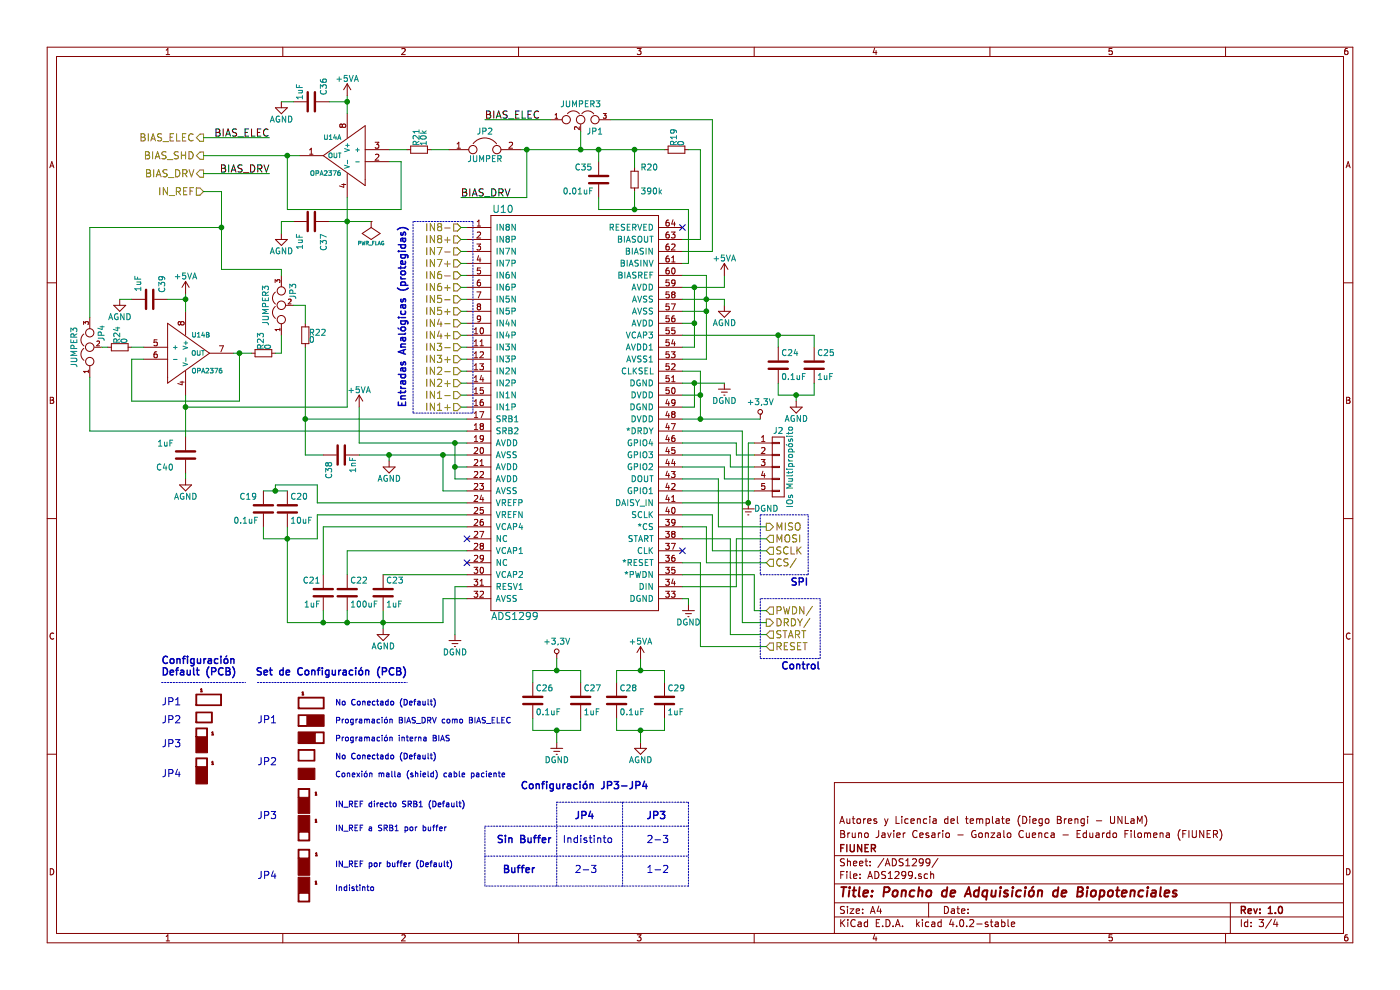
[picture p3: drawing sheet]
EESchema Schematic File Version 2
LIBS:PonchoBiopotenciales
LIBS:PonchoBiopotenciales-cache
EELAYER 25 0
EELAYER END
$Descr A4 11693 8268
encoding utf-8
Sheet 3 4
Title "Poncho de Adquisición de Biopotenciales"
Date ""
Rev "1.0"
Comp "FIUNER"
Comment1 "Bruno Javier Cesario - Gonzalo Cuenca - Eduardo Filomena (FIUNER)"
Comment2 "Autores y Licencia del template (Diego Brengi - UNLaM)"
Comment3 ""
Comment4 ""
$EndDescr
$Comp
L ADS1299 U10
U 1 1
P 4800 3400
F 0 "U10" H 4200 5050 60  0000 C CNN
F 1 "ADS1299" H 4300 1650 60  0000 C CNN
F 2 "footprints:TQFP-64_10x10mm_Pitch0.5mm" H 4800 3400 60  0001 C CNN
F 3 "ads1299.pdf" H 2800 1700 60  0001 C CNN
F 4 "IC AFE 8-CH 24BIT 64TQFP" H 2800 1700 60  0001 C CNN "Descripción"
F 5 "Texas Instruments" H 2800 1700 60  0001 C CNN "Fabricante"
F 6 "ADS1299IPAG" H 2800 1700 60  0001 C CNN "Nro de parte"
F 7 "296-35009-ND" H 2800 1700 60  0001 C CNN "Digikey"
F 8 "64-TQFP	" H 2800 1700 60  0001 C CNN "Footprint"
	1    4800 3400
	1    0    0    -1  
$EndComp
Text HLabel 3850 3400 0    60   Input ~ 0
IN1+
Text HLabel 3850 3300 0    60   Input ~ 0
IN1-
Text HLabel 3850 3200 0    60   Input ~ 0
IN2+
Text HLabel 3850 3100 0    60   Input ~ 0
IN2-
Text HLabel 3850 3000 0    60   Input ~ 0
IN3+
Text HLabel 3850 2900 0    60   Input ~ 0
IN3-
Text HLabel 3850 2800 0    60   Input ~ 0
IN4+
Text HLabel 3850 2700 0    60   Input ~ 0
IN4-
Text HLabel 3850 2600 0    60   Input ~ 0
IN5+
Text HLabel 3850 2500 0    60   Input ~ 0
IN5-
Text HLabel 3850 2400 0    60   Input ~ 0
IN6+
Text HLabel 3850 2300 0    60   Input ~ 0
IN6-
Text HLabel 3850 2200 0    60   Input ~ 0
IN7+
Text HLabel 3850 2100 0    60   Input ~ 0
IN7-
Text HLabel 3850 2000 0    60   Input ~ 0
IN8+
Text HLabel 3850 1900 0    60   Input ~ 0
IN8-
Text HLabel 1700 1450 0    60   Output ~ 0
BIAS_DRV
$Comp
L C C19
U 1 1
P 2200 4250
F 0 "C19" H 2000 4350 50  0000 L CNN
F 1 "0.1uF" H 1950 4150 50  0000 L CNN
F 2 "footprints:C_0805" H 2238 4100 50  0001 C CNN
F 3 "KEM_C1002_X7R_SMD.pdf" H 2800 1700 60  0001 C CNN
F 4 "CAP CER 0.1UF 50V X7R 0805" H 2800 1700 60  0001 C CNN "Descripción"
F 5 "Kemet" H 2800 1700 60  0001 C CNN "Fabricante"
F 6 "C0805C104J5RACTU" H 2800 1700 60  0001 C CNN "Nro de parte"
F 7 "399-1171-1-ND" H 2800 1700 60  0001 C CNN "Digikey"
F 8 "0805 (2012 Metric)	" H 2800 1700 60  0001 C CNN "Footprint"
	1    2200 4250
	1    0    0    -1  
$EndComp
$Comp
L C C20
U 1 1
P 2400 4250
F 0 "C20" H 2425 4350 50  0000 L CNN
F 1 "10uF" H 2425 4150 50  0000 L CNN
F 2 "footprints:C_0805" H 2438 4100 50  0001 C CNN
F 3 "GRM219R61E106KA12-01.pdf" H 2800 1700 60  0001 C CNN
F 4 "CAP CER 10UF 25V X5R 0805" H 2800 1700 60  0001 C CNN "Descripción"
F 5 "Murata Electronics North America" H 2800 1700 60  0001 C CNN "Fabricante"
F 6 "GRM219R61E106KA12D" H 2800 1700 60  0001 C CNN "Nro de parte"
F 7 "490-7207-1-ND" H 2800 1700 60  0001 C CNN "Digikey"
F 8 "0805 (2012 Metric)	" H 2800 1700 60  0001 C CNN "Footprint"
	1    2400 4250
	1    0    0    -1  
$EndComp
$Comp
L C C21
U 1 1
P 2700 4950
F 0 "C21" H 2725 5050 50  0000 L CNN
F 1 "1uF" H 2725 4850 50  0000 L CNN
F 2 "footprints:C_0805" H 2738 4800 50  0001 C CNN
F 3 "KEM_C1002_X7R_SMD.pdf" H 2800 1700 60  0001 C CNN
F 4 "CAP CER 1UF 16V X7R 0805" H 2800 1700 60  0001 C CNN "Descripción"
F 5 "Kemet" H 2800 1700 60  0001 C CNN "Fabricante"
F 6 "C0805C105K4RACTU" H 2800 1700 60  0001 C CNN "Nro de parte"
F 7 "399-1284-1-ND" H 2800 1700 60  0001 C CNN "Digikey"
F 8 "0805 (2012 Metric)	" H 2800 1700 60  0001 C CNN "Footprint"
	1    2700 4950
	-1   0    0    -1  
$EndComp
$Comp
L C C23
U 1 1
P 3200 4950
F 0 "C23" H 3225 5050 50  0000 L CNN
F 1 "1uF" H 3225 4850 50  0000 L CNN
F 2 "footprints:C_0805" H 3238 4800 50  0001 C CNN
F 3 "KEM_C1002_X7R_SMD.pdf" H 2800 1700 60  0001 C CNN
F 4 "CAP CER 1UF 16V X7R 0805" H 2800 1700 60  0001 C CNN "Descripción"
F 5 "Kemet" H 2800 1700 60  0001 C CNN "Fabricante"
F 6 "C0805C105K4RACTU" H 2800 1700 60  0001 C CNN "Nro de parte"
F 7 "399-1284-1-ND" H 2800 1700 60  0001 C CNN "Digikey"
F 8 "0805 (2012 Metric)	" H 2800 1700 60  0001 C CNN "Footprint"
	1    3200 4950
	1    0    0    -1  
$EndComp
$Comp
L C C22
U 1 1
P 2900 4950
F 0 "C22" H 2925 5050 50  0000 L CNN
F 1 "100uF" H 2925 4850 50  0000 L CNN
F 2 "footprints:C_1206" H 2938 4800 50  0001 C CNN
F 3 "KEM_C1006_X5R_SMD.pdf" H 2800 1700 60  0001 C CNN
F 4 "CAP CER 100UF 10V X5R 1210" H 2800 1700 60  0001 C CNN "Descripción"
F 5 "Kemet" H 2800 1700 60  0001 C CNN "Fabricante"
F 6 "C1210C107M8PACTU" H 2800 1700 60  0001 C CNN "Nro de parte"
F 7 "399-11631-1-ND" H 2800 1700 60  0001 C CNN "Digikey"
F 8 "1210 (3225 Metric)	" H 2800 1700 60  0001 C CNN "Footprint"
	1    2900 4950
	1    0    0    -1  
$EndComp
NoConn ~ 3900 4700
NoConn ~ 3900 4500
NoConn ~ 5700 1900
$Comp
L C C24
U 1 1
P 6500 3050
F 0 "C24" H 6525 3150 50  0000 L CNN
F 1 "0.1uF" H 6525 2950 50  0000 L CNN
F 2 "footprints:C_0805" H 6538 2900 50  0001 C CNN
F 3 "KEM_C1002_X7R_SMD.pdf" H 2800 1700 60  0001 C CNN
F 4 "CAP CER 0.1UF 50V X7R 0805" H 2800 1700 60  0001 C CNN "Descripción"
F 5 "Kemet" H 2800 1700 60  0001 C CNN "Fabricante"
F 6 "C0805C104J5RACTU" H 2800 1700 60  0001 C CNN "Nro de parte"
F 7 "399-1171-1-ND" H 2800 1700 60  0001 C CNN "Digikey"
F 8 "0805 (2012 Metric)	" H 2800 1700 60  0001 C CNN "Footprint"
	1    6500 3050
	1    0    0    -1  
$EndComp
$Comp
L C C25
U 1 1
P 6800 3050
F 0 "C25" H 6825 3150 50  0000 L CNN
F 1 "1uF" H 6825 2950 50  0000 L CNN
F 2 "footprints:C_0805" H 6838 2900 50  0001 C CNN
F 3 "KEM_C1002_X7R_SMD.pdf" H 2800 1700 60  0001 C CNN
F 4 "CAP CER 1UF 16V X7R 0805" H 2800 1700 60  0001 C CNN "Descripción"
F 5 "Kemet" H 2800 1700 60  0001 C CNN "Fabricante"
F 6 "C0805C105K4RACTU" H 2800 1700 60  0001 C CNN "Nro de parte"
F 7 "399-1284-1-ND" H 2800 1700 60  0001 C CNN "Digikey"
F 8 "0805 (2012 Metric)	" H 2800 1700 60  0001 C CNN "Footprint"
	1    6800 3050
	1    0    0    -1  
$EndComp
$Comp
L C C26
U 1 1
P 4450 5850
F 0 "C26" H 4475 5950 50  0000 L CNN
F 1 "0.1uF" H 4475 5750 50  0000 L CNN
F 2 "footprints:C_0805" H 4488 5700 50  0001 C CNN
F 3 "KEM_C1002_X7R_SMD.pdf" H 2800 1700 60  0001 C CNN
F 4 "CAP CER 0.1UF 50V X7R 0805" H 2800 1700 60  0001 C CNN "Descripción"
F 5 "Kemet" H 2800 1700 60  0001 C CNN "Fabricante"
F 6 "C0805C104J5RACTU" H 2800 1700 60  0001 C CNN "Nro de parte"
F 7 "399-1171-1-ND" H 2800 1700 60  0001 C CNN "Digikey"
F 8 "0805 (2012 Metric)	" H 2800 1700 60  0001 C CNN "Footprint"
	1    4450 5850
	1    0    0    -1  
$EndComp
$Comp
L C C27
U 1 1
P 4850 5850
F 0 "C27" H 4875 5950 50  0000 L CNN
F 1 "1uF" H 4875 5750 50  0000 L CNN
F 2 "footprints:C_0805" H 4888 5700 50  0001 C CNN
F 3 "KEM_C1002_X7R_SMD.pdf" H 2800 1700 60  0001 C CNN
F 4 "CAP CER 1UF 16V X7R 0805" H 2800 1700 60  0001 C CNN "Descripción"
F 5 "Kemet" H 2800 1700 60  0001 C CNN "Fabricante"
F 6 "C0805C105K4RACTU" H 2800 1700 60  0001 C CNN "Nro de parte"
F 7 "399-1284-1-ND" H 2800 1700 60  0001 C CNN "Digikey"
F 8 "0805 (2012 Metric)	" H 2800 1700 60  0001 C CNN "Footprint"
	1    4850 5850
	1    0    0    -1  
$EndComp
$Comp
L C C28
U 1 1
P 5150 5850
F 0 "C28" H 5175 5950 50  0000 L CNN
F 1 "0.1uF" H 5175 5750 50  0000 L CNN
F 2 "footprints:C_0805" H 5188 5700 50  0001 C CNN
F 3 "KEM_C1002_X7R_SMD.pdf" H 2800 1700 60  0001 C CNN
F 4 "CAP CER 0.1UF 50V X7R 0805" H 2800 1700 60  0001 C CNN "Descripción"
F 5 "Kemet" H 2800 1700 60  0001 C CNN "Fabricante"
F 6 "C0805C104J5RACTU" H 2800 1700 60  0001 C CNN "Nro de parte"
F 7 "399-1171-1-ND" H 2800 1700 60  0001 C CNN "Digikey"
F 8 "0805 (2012 Metric)	" H 2800 1700 60  0001 C CNN "Footprint"
	1    5150 5850
	1    0    0    -1  
$EndComp
$Comp
L C C29
U 1 1
P 5550 5850
F 0 "C29" H 5575 5950 50  0000 L CNN
F 1 "1uF" H 5575 5750 50  0000 L CNN
F 2 "footprints:C_0805" H 5588 5700 50  0001 C CNN
F 3 "KEM_C1002_X7R_SMD.pdf" H 2800 1700 60  0001 C CNN
F 4 "CAP CER 1UF 16V X7R 0805" H 2800 1700 60  0001 C CNN "Descripción"
F 5 "Kemet" H 2800 1700 60  0001 C CNN "Fabricante"
F 6 "C0805C105K4RACTU" H 2800 1700 60  0001 C CNN "Nro de parte"
F 7 "399-1284-1-ND" H 2800 1700 60  0001 C CNN "Digikey"
F 8 "0805 (2012 Metric)	" H 2800 1700 60  0001 C CNN "Footprint"
	1    5550 5850
	1    0    0    -1  
$EndComp
Text HLabel 6400 5200 2    60   Output ~ 0
DRDY/
Text HLabel 6400 4400 2    60   Output ~ 0
MISO
Text HLabel 6400 4500 2    60   Input ~ 0
MOSI
Text HLabel 6400 5400 2    60   Input ~ 0
RESET
Text HLabel 6400 5300 2    60   Input ~ 0
START
Text HLabel 6400 4600 2    60   Input ~ 0
SCLK
Text HLabel 6400 4700 2    60   Input ~ 0
CS/
Text Notes 6750 4900 2    60   ~ 12
SPI
Text Notes 3400 3400 1    60   ~ 12
Entradas Analógicas (protegidas)
NoConn ~ 5700 4600
Text Notes 6850 5600 2    60   ~ 12
Control
Text HLabel 1700 1600 0    60   Input ~ 0
IN_REF
$Comp
L +3,3V #PWR?
U 1 1
P 6350 3500
AR Path="/57CB1828" Ref="#PWR?"  Part="1" 
AR Path="/57BDC369/57CB1828" Ref="#PWR09"  Part="1" 
F 0 "#PWR09" H 6350 3350 50  0001 C CNN
F 1 "+3,3V" H 6350 3640 50  0000 C CNN
F 2 "" H 6350 3500 50  0000 C CNN
F 3 "" H 6350 3500 50  0000 C CNN
	1    6350 3500
	1    0    0    -1  
$EndComp
$Comp
L +3,3V #PWR?
U 1 1
P 4650 5500
AR Path="/57CB18B2" Ref="#PWR?"  Part="1" 
AR Path="/57BDC369/57CB18B2" Ref="#PWR010"  Part="1" 
F 0 "#PWR010" H 4650 5350 50  0001 C CNN
F 1 "+3,3V" H 4650 5640 50  0000 C CNN
F 2 "" H 4650 5500 50  0000 C CNN
F 3 "" H 4650 5500 50  0000 C CNN
	1    4650 5500
	1    0    0    -1  
$EndComp
$Comp
L DGND #PWR011
U 1 1
P 3800 5300
F 0 "#PWR011" H 3800 5050 50  0001 C CNN
F 1 "DGND" H 3800 5150 50  0000 C CNN
F 2 "" H 3800 5300 50  0000 C CNN
F 3 "" H 3800 5300 50  0000 C CNN
	1    3800 5300
	1    0    0    -1  
$EndComp
$Comp
L DGND #PWR012
U 1 1
P 5750 5050
F 0 "#PWR012" H 5750 4800 50  0001 C CNN
F 1 "DGND" H 5750 4900 50  0000 C CNN
F 2 "" H 5750 5050 50  0000 C CNN
F 3 "" H 5750 5050 50  0000 C CNN
	1    5750 5050
	1    0    0    -1  
$EndComp
$Comp
L DGND #PWR013
U 1 1
P 6250 4200
F 0 "#PWR013" H 6250 3950 50  0001 C CNN
F 1 "DGND" H 6400 4150 50  0000 C CNN
F 2 "" H 6250 4200 50  0000 C CNN
F 3 "" H 6250 4200 50  0000 C CNN
	1    6250 4200
	1    0    0    -1  
$EndComp
$Comp
L DGND #PWR014
U 1 1
P 6050 3200
F 0 "#PWR014" H 6050 2950 50  0001 C CNN
F 1 "DGND" H 6050 3050 50  0000 C CNN
F 2 "" H 6050 3200 50  0000 C CNN
F 3 "" H 6050 3200 50  0000 C CNN
	1    6050 3200
	1    0    0    -1  
$EndComp
$Comp
L DGND #PWR015
U 1 1
P 4650 6200
F 0 "#PWR015" H 4650 5950 50  0001 C CNN
F 1 "DGND" H 4650 6050 50  0000 C CNN
F 2 "" H 4650 6200 50  0000 C CNN
F 3 "" H 4650 6200 50  0000 C CNN
	1    4650 6200
	1    0    0    -1  
$EndComp
$Comp
L AGND #PWR016
U 1 1
P 6050 2550
F 0 "#PWR016" H 6050 2300 50  0001 C CNN
F 1 "AGND" H 6050 2400 50  0000 C CNN
F 2 "" H 6050 2550 50  0000 C CNN
F 3 "" H 6050 2550 50  0000 C CNN
	1    6050 2550
	1    0    0    -1  
$EndComp
$Comp
L AGND #PWR017
U 1 1
P 5350 6200
F 0 "#PWR017" H 5350 5950 50  0001 C CNN
F 1 "AGND" H 5350 6050 50  0000 C CNN
F 2 "" H 5350 6200 50  0000 C CNN
F 3 "" H 5350 6200 50  0000 C CNN
	1    5350 6200
	1    0    0    -1  
$EndComp
$Comp
L AGND #PWR018
U 1 1
P 3250 3850
F 0 "#PWR018" H 3250 3600 50  0001 C CNN
F 1 "AGND" H 3250 3700 50  0000 C CNN
F 2 "" H 3250 3850 50  0000 C CNN
F 3 "" H 3250 3850 50  0000 C CNN
	1    3250 3850
	1    0    0    -1  
$EndComp
$Comp
L AGND #PWR019
U 1 1
P 3200 5250
F 0 "#PWR019" H 3200 5000 50  0001 C CNN
F 1 "AGND" H 3200 5100 50  0000 C CNN
F 2 "" H 3200 5250 50  0000 C CNN
F 3 "" H 3200 5250 50  0000 C CNN
	1    3200 5250
	1    0    0    -1  
$EndComp
$Comp
L AGND #PWR020
U 1 1
P 6650 3350
F 0 "#PWR020" H 6650 3100 50  0001 C CNN
F 1 "AGND" H 6650 3200 50  0000 C CNN
F 2 "" H 6650 3350 50  0000 C CNN
F 3 "" H 6650 3350 50  0000 C CNN
	1    6650 3350
	1    0    0    -1  
$EndComp
Text HLabel 6400 5100 2    60   Input ~ 0
PWDN/
$Comp
L R_Small R19
U 1 1
P 5650 1250
F 0 "R19" H 5680 1270 50  0000 L CNN
F 1 "0" H 5680 1210 50  0000 L CNN
F 2 "footprints:R_0805" H 5650 1250 50  0001 C CNN
F 3 "PYu-RC_Group_51_RoHS_L_8.pdf" H 2800 1700 60  0001 C CNN
F 4 "RES SMD 0 OHM JUMPER 1/8W 0805" H 2800 1700 60  0001 C CNN "Descripción"
F 5 "Yageo" H 2800 1700 60  0001 C CNN "Fabricante"
F 6 "RC0805JR-070RL" H 2800 1700 60  0001 C CNN "Nro de parte"
F 7 "311-0.0ARCT-ND" H 2800 1700 60  0001 C CNN "Digikey"
F 8 "0805 (2012 Metric)	" H 2800 1700 60  0001 C CNN "Footprint"
	1    5650 1250
	0    -1   -1   0   
$EndComp
$Comp
L R_Small R20
U 1 1
P 5300 1500
F 0 "R20" H 5350 1600 50  0000 L CNN
F 1 "390k" H 5350 1400 50  0000 L CNN
F 2 "footprints:R_0805" H 5300 1500 50  0001 C CNN
F 3 "PYu-RC_Group_51_RoHS_L_8.pdf" H 2800 1700 60  0001 C CNN
F 4 "RES SMD 390K OHM 5% 1/8W 0805" H 2800 1700 60  0001 C CNN "Descripción"
F 5 "Yageo" H 2800 1700 60  0001 C CNN "Fabricante"
F 6 "RC0805JR-07390KL" H 2800 1700 60  0001 C CNN "Nro de parte"
F 7 "311-390KARCT-ND" H 2800 1700 60  0001 C CNN "Digikey"
F 8 "0805 (2012 Metric)	" H 2800 1700 60  0001 C CNN "Footprint"
	1    5300 1500
	1    0    0    -1  
$EndComp
$Comp
L C C35
U 1 1
P 5000 1500
F 0 "C35" H 4800 1600 50  0000 L CNN
F 1 "0.01uF" H 4700 1400 50  0000 L CNN
F 2 "footprints:C_0805" H 5038 1350 50  0001 C CNN
F 3 "KEM_C1002_X7R_SMD.pdf" H 2800 1700 60  0001 C CNN
F 4 "CAP CER 10000PF 50V X7R 0805" H 2800 1700 60  0001 C CNN "Descripción"
F 5 "Kemet" H 2800 1700 60  0001 C CNN "Fabricante"
F 6 "C0805C103K5RACTU" H 2800 1700 60  0001 C CNN "Nro de parte"
F 7 "399-1158-1-ND" H 2800 1700 60  0001 C CNN "Digikey"
F 8 "0805 (2012 Metric)	" H 2800 1700 60  0001 C CNN "Footprint"
	1    5000 1500
	1    0    0    -1  
$EndComp
$Comp
L JUMPER JP2
U 1 1
P 4050 1250
F 0 "JP2" H 4050 1400 50  0000 C CNN
F 1 "JUMPER" H 4050 1170 50  0000 C CNN
F 2 "footprints:Pin_Header_Straight_1x02" H 4050 1250 50  0001 C CNN
F 3 "961_Series.pdf" H 2800 1700 60  0001 C CNN
F 4 "CONN HEADER VERT SGL 20POS GOLD" H 2800 1700 60  0001 C CNN "Descripción"
F 5 "3M" H 2800 1700 60  0001 C CNN "Fabricante"
F 6 "961120-6404-AR" H 2800 1700 60  0001 C CNN "Nro de parte"
F 7 "3M9457-20-ND" H 2800 1700 60  0001 C CNN "Digikey"
F 8 "~" H 2800 1700 60  0001 C CNN "Footprint"
	1    4050 1250
	1    0    0    -1  
$EndComp
$Comp
L JUMPER3 JP1
U 1 1
P 4850 1000
F 0 "JP1" H 4900 900 50  0000 L CNN
F 1 "JUMPER3" H 4850 1100 50  0000 C BNN
F 2 "footprints:Pin_Header_Straight_1x03" H 4850 1000 50  0001 C CNN
F 3 "961_Series.pdf" H 2800 1700 60  0001 C CNN
F 4 "CONN HEADER VERT SGL 20POS GOLD" H 2800 1700 60  0001 C CNN "Descripción"
F 5 "3M" H 2800 1700 60  0001 C CNN "Fabricante"
F 6 "961120-6404-AR" H 2800 1700 60  0001 C CNN "Nro de parte"
F 7 "3M9457-20-ND" H 2800 1700 60  0001 C CNN "Digikey"
F 8 "~" H 2800 1700 60  0001 C CNN "Footprint"
	1    4850 1000
	1    0    0    -1  
$EndComp
$Comp
L OPA2376 U14
U 1 1
P 2900 1300
F 0 "U14" H 2950 1450 39  0000 L CNN
F 1 "OPA2376" H 2950 1150 39  0000 L CNN
F 2 "footprints:SOIC-8-N" H 2900 1300 60  0001 C CNN
F 3 "opa2376.pdf" H 2800 1700 60  0001 C CNN
F 4 "IC OPAMP GP 5.5MHZ RRO 8SOIC" H 2800 1700 60  0001 C CNN "Descripción"
F 5 "Texas Instruments" H 2800 1700 60  0001 C CNN "Fabricante"
F 6 "OPA2376AIDR" H 2800 1700 60  0001 C CNN "Nro de parte"
F 7 "296-22564-1-ND" H 2800 1700 60  0001 C CNN "Digikey"
F 8 "8-SOIC (0.154\", 3.90mm Width)" H 2800 1700 60  0001 C CNN "Footprint"
	1    2900 1300
	-1   0    0    -1  
$EndComp
$Comp
L R_Small R21
U 1 1
P 3500 1250
F 0 "R21" H 3530 1270 50  0000 L CNN
F 1 "10k" H 3530 1210 50  0000 L CNN
F 2 "footprints:R_0805" H 3500 1250 50  0001 C CNN
F 3 "PYu-RC_Group_51_RoHS_L_8.pdf" H 2800 1700 60  0001 C CNN
F 4 "RES SMD 10K OHM 5% 1/8W 0805" H 2800 1700 60  0001 C CNN "Descripción"
F 5 "Yageo" H 2800 1700 60  0001 C CNN "Fabricante"
F 6 "RC0805JR-0710KL" H 2800 1700 60  0001 C CNN "Nro de parte"
F 7 "311-10KARCT-ND" H 2800 1700 60  0001 C CNN "Digikey"
F 8 "0805 (2012 Metric)	" H 2800 1700 60  0001 C CNN "Footprint"
	1    3500 1250
	0    -1   -1   0   
$EndComp
$Comp
L OPA2376 U14
U 2 1
P 1550 2950
F 0 "U14" H 1600 3100 39  0000 L CNN
F 1 "OPA2376" H 1600 2800 39  0000 L CNN
F 2 "footprints:SOIC-8-N" H 1550 2950 60  0001 C CNN
F 3 "opa2376.pdf" H 2800 1700 60  0001 C CNN
F 4 "IC OPAMP GP 5.5MHZ RRO 8SOIC" H 2800 1700 60  0001 C CNN "Descripción"
F 5 "Texas Instruments" H 2800 1700 60  0001 C CNN "Fabricante"
F 6 "OPA2376AIDR" H 2800 1700 60  0001 C CNN "Nro de parte"
F 7 "296-22564-1-ND" H 2800 1700 60  0001 C CNN "Digikey"
F 8 "8-SOIC (0.154\", 3.90mm Width)" H 2800 1700 60  0001 C CNN "Footprint"
	2    1550 2950
	1    0    0    -1  
$EndComp
$Comp
L C C36
U 1 1
P 2600 850
F 0 "C36" H 2400 950 50  0000 L CNN
F 1 "1uF" H 2450 750 50  0000 L CNN
F 2 "footprints:C_0805" H 2638 700 50  0001 C CNN
F 3 "KEM_C1002_X7R_SMD.pdf" H 2800 1700 60  0001 C CNN
F 4 "CAP CER 1UF 16V X7R 0805" H 2800 1700 60  0001 C CNN "Descripción"
F 5 "Kemet" H 2800 1700 60  0001 C CNN "Fabricante"
F 6 "C0805C105K4RACTU" H 2800 1700 60  0001 C CNN "Nro de parte"
F 7 "399-1284-1-ND" H 2800 1700 60  0001 C CNN "Digikey"
F 8 "0805 (2012 Metric)	" H 2800 1700 60  0001 C CNN "Footprint"
	1    2600 850 
	0    1    1    0   
$EndComp
$Comp
L C C37
U 1 1
P 2600 1850
F 0 "C37" H 2700 1950 50  0000 L CNN
F 1 "1uF" H 2700 1750 50  0000 L CNN
F 2 "footprints:C_0805" H 2638 1700 50  0001 C CNN
F 3 "KEM_C1002_X7R_SMD.pdf" H 2800 1700 60  0001 C CNN
F 4 "CAP CER 1UF 16V X7R 0805" H 2800 1700 60  0001 C CNN "Descripción"
F 5 "Kemet" H 2800 1700 60  0001 C CNN "Fabricante"
F 6 "C0805C105K4RACTU" H 2800 1700 60  0001 C CNN "Nro de parte"
F 7 "399-1284-1-ND" H 2800 1700 60  0001 C CNN "Digikey"
F 8 "0805 (2012 Metric)	" H 2800 1700 60  0001 C CNN "Footprint"
	1    2600 1850
	0    1    1    0   
$EndComp
$Comp
L AGND #PWR021
U 1 1
P 2350 1950
F 0 "#PWR021" H 2350 1700 50  0001 C CNN
F 1 "AGND" H 2350 1800 50  0000 C CNN
F 2 "" H 2350 1950 50  0000 C CNN
F 3 "" H 2350 1950 50  0000 C CNN
	1    2350 1950
	1    0    0    -1  
$EndComp
Text HLabel 1700 1300 0    60   Output ~ 0
BIAS_SHD
$Comp
L JUMPER3 JP3
U 1 1
P 2350 2550
F 0 "JP3" H 2400 2450 50  0000 L CNN
F 1 "JUMPER3" H 2350 2650 50  0000 C BNN
F 2 "footprints:Pin_Header_Straight_1x03" H 2350 2550 50  0001 C CNN
F 3 "961_Series.pdf" H 2800 1700 60  0001 C CNN
F 4 "CONN HEADER VERT SGL 20POS GOLD" H 2800 1700 60  0001 C CNN "Descripción"
F 5 "3M" H 2800 1700 60  0001 C CNN "Fabricante"
F 6 "961120-6404-AR" H 2800 1700 60  0001 C CNN "Nro de parte"
F 7 "3M9457-20-ND" H 2800 1700 60  0001 C CNN "Digikey"
F 8 "~" H 2800 1700 60  0001 C CNN "Footprint"
	1    2350 2550
	0    -1   -1   0   
$EndComp
$Comp
L R_Small R23
U 1 1
P 2200 2950
F 0 "R23" H 2230 2970 50  0000 L CNN
F 1 "0" H 2230 2910 50  0000 L CNN
F 2 "footprints:R_0805" H 2200 2950 50  0001 C CNN
F 3 "PYu-RC_Group_51_RoHS_L_8.pdf" H 2800 1700 60  0001 C CNN
F 4 "RES SMD 0 OHM JUMPER 1/8W 0805" H 2800 1700 60  0001 C CNN "Descripción"
F 5 "Yageo" H 2800 1700 60  0001 C CNN "Fabricante"
F 6 "RC0805JR-070RL" H 2800 1700 60  0001 C CNN "Nro de parte"
F 7 "311-0.0ARCT-ND" H 2800 1700 60  0001 C CNN "Digikey"
F 8 "0805 (2012 Metric)	" H 2800 1700 60  0001 C CNN "Footprint"
	1    2200 2950
	0    -1   -1   0   
$EndComp
$Comp
L R_Small R22
U 1 1
P 2550 2800
F 0 "R22" H 2580 2820 50  0000 L CNN
F 1 "0" H 2580 2760 50  0000 L CNN
F 2 "footprints:R_0805" H 2550 2800 50  0001 C CNN
F 3 "PYu-RC_Group_51_RoHS_L_8.pdf" H 2800 1700 60  0001 C CNN
F 4 "RES SMD 0 OHM JUMPER 1/8W 0805" H 2800 1700 60  0001 C CNN "Descripción"
F 5 "Yageo" H 2800 1700 60  0001 C CNN "Fabricante"
F 6 "RC0805JR-070RL" H 2800 1700 60  0001 C CNN "Nro de parte"
F 7 "311-0.0ARCT-ND" H 2800 1700 60  0001 C CNN "Digikey"
F 8 "0805 (2012 Metric)	" H 2800 1700 60  0001 C CNN "Footprint"
	1    2550 2800
	1    0    0    -1  
$EndComp
$Comp
L C C38
U 1 1
P 2850 3800
F 0 "C38" H 2650 3900 50  0000 L CNN
F 1 "1nF" H 2700 3700 50  0000 L CNN
F 2 "footprints:C_0805" H 2888 3650 50  0001 C CNN
F 3 "KEM_C1002_X7R_SMD.pdf" H 2800 1700 60  0001 C CNN
F 4 "CAP CER 1000PF 50V X7R 0805" H 2800 1700 60  0001 C CNN "Descripción"
F 5 "Kemet" H 2800 1700 60  0001 C CNN "Fabricante"
F 6 "C0805C102K5RACTU" H 2800 1700 60  0001 C CNN "Nro de parte"
F 7 "399-1147-1-ND" H 2800 1700 60  0001 C CNN "Digikey"
F 8 "0805 (2012 Metric)	" H 2800 1700 60  0001 C CNN "Footprint"
	1    2850 3800
	0    -1   -1   0   
$EndComp
$Comp
L AGND #PWR022
U 1 1
P 2350 850
F 0 "#PWR022" H 2350 600 50  0001 C CNN
F 1 "AGND" H 2350 700 50  0000 C CNN
F 2 "" H 2350 850 50  0000 C CNN
F 3 "" H 2350 850 50  0000 C CNN
	1    2350 850 
	1    0    0    -1  
$EndComp
$Comp
L R_Small R24
U 1 1
P 1000 2900
F 0 "R24" H 1030 2920 50  0000 L CNN
F 1 "0" H 1030 2860 50  0000 L CNN
F 2 "footprints:R_0805" H 1000 2900 50  0001 C CNN
F 3 "PYu-RC_Group_51_RoHS_L_8.pdf" H 2800 1700 60  0001 C CNN
F 4 "RES SMD 0 OHM JUMPER 1/8W 0805" H 2800 1700 60  0001 C CNN "Descripción"
F 5 "Yageo" H 2800 1700 60  0001 C CNN "Fabricante"
F 6 "RC0805JR-070RL" H 2800 1700 60  0001 C CNN "Nro de parte"
F 7 "311-0.0ARCT-ND" H 2800 1700 60  0001 C CNN "Digikey"
F 8 "0805 (2012 Metric)	" H 2800 1700 60  0001 C CNN "Footprint"
	1    1000 2900
	0    -1   -1   0   
$EndComp
$Comp
L JUMPER3 JP4
U 1 1
P 750 2900
F 0 "JP4" H 800 2800 50  0000 L CNN
F 1 "JUMPER3" H 750 3000 50  0000 C BNN
F 2 "footprints:Pin_Header_Straight_1x03" H 750 2900 50  0001 C CNN
F 3 "961_Series.pdf" H 2800 1700 60  0001 C CNN
F 4 "CONN HEADER VERT SGL 20POS GOLD" H 2800 1700 60  0001 C CNN "Descripción"
F 5 "3M" H 2800 1700 60  0001 C CNN "Fabricante"
F 6 "961120-6404-AR" H 2800 1700 60  0001 C CNN "Nro de parte"
F 7 "3M9457-20-ND" H 2800 1700 60  0001 C CNN "Digikey"
F 8 "~" H 2800 1700 60  0001 C CNN "Footprint"
	1    750  2900
	0    -1   -1   0   
$EndComp
Text HLabel 1700 1150 0    60   Output ~ 0
BIAS_ELEC
$Comp
L C C39
U 1 1
P 1250 2500
F 0 "C39" H 1050 2600 50  0000 L CNN
F 1 "1uF" H 1050 2400 50  0000 L CNN
F 2 "footprints:C_0805" H 1288 2350 50  0001 C CNN
F 3 "KEM_C1002_X7R_SMD.pdf" H 2800 1700 60  0001 C CNN
F 4 "CAP CER 1UF 16V X7R 0805" H 2800 1700 60  0001 C CNN "Descripción"
F 5 "Kemet" H 2800 1700 60  0001 C CNN "Fabricante"
F 6 "C0805C105K4RACTU" H 2800 1700 60  0001 C CNN "Nro de parte"
F 7 "399-1284-1-ND" H 2800 1700 60  0001 C CNN "Digikey"
F 8 "0805 (2012 Metric)	" H 2800 1700 60  0001 C CNN "Footprint"
	1    1250 2500
	0    1    1    0   
$EndComp
$Comp
L AGND #PWR023
U 1 1
P 1000 2500
F 0 "#PWR023" H 1000 2250 50  0001 C CNN
F 1 "AGND" H 1000 2350 50  0000 C CNN
F 2 "" H 1000 2500 50  0000 C CNN
F 3 "" H 1000 2500 50  0000 C CNN
	1    1000 2500
	1    0    0    -1  
$EndComp
$Comp
L C C40
U 1 1
P 1550 3800
F 0 "C40" H 1650 3900 50  0000 L CNN
F 1 "1uF" H 1650 3700 50  0000 L CNN
F 2 "footprints:C_0805" H 1588 3650 50  0001 C CNN
F 3 "KEM_C1002_X7R_SMD.pdf" H 2800 1700 60  0001 C CNN
F 4 "CAP CER 1UF 16V X7R 0805" H 2800 1700 60  0001 C CNN "Descripción"
F 5 "Kemet" H 2800 1700 60  0001 C CNN "Fabricante"
F 6 "C0805C105K4RACTU" H 2800 1700 60  0001 C CNN "Nro de parte"
F 7 "399-1284-1-ND" H 2800 1700 60  0001 C CNN "Digikey"
F 8 "0805 (2012 Metric)	" H 2800 1700 60  0001 C CNN "Footprint"
	1    1550 3800
	-1   0    0    1   
$EndComp
$Comp
L AGND #PWR024
U 1 1
P 1550 4000
F 0 "#PWR024" H 1550 3750 50  0001 C CNN
F 1 "AGND" H 1550 3850 50  0000 C CNN
F 2 "" H 1550 4000 50  0000 C CNN
F 3 "" H 1550 4000 50  0000 C CNN
	1    1550 4000
	1    0    0    -1  
$EndComp
Text Label 2250 1150 2    60   ~ 0
BIAS_ELEC
Text Label 4050 1000 0    60   ~ 0
BIAS_ELEC
Text Label 3850 1650 0    60   ~ 0
BIAS_DRV
Text Label 2250 1450 2    60   ~ 0
BIAS_DRV
Text Notes 2800 6050 0    47   ~ 0
Programación BIAS_DRV como BIAS_ELEC
$Comp
L CONN_01X05 J2
U 1 1
P 6500 3900
F 0 "J2" H 6500 4200 50  0000 C CNN
F 1 "IOs Multipropósito" V 6600 3900 50  0000 C CNN
F 2 "footprints:Pin_Header_Straight_1x05" H 6500 3900 50  0001 C CNN
F 3 "961_Series.pdf" H 2800 1700 60  0001 C CNN
F 4 "CONN HEADER VERT SGL 20POS GOLD" H 2800 1700 60  0001 C CNN "Descripción"
F 5 "3M" H 2800 1700 60  0001 C CNN "Fabricante"
F 6 "961120-6404-AR" H 2800 1700 60  0001 C CNN "Nro de parte"
F 7 "3M9457-20-ND" H 2800 1700 60  0001 C CNN "Digikey"
F 8 "~" H 2800 1700 60  0001 C CNN "Footprint"
	1    6500 3900
	1    0    0    -1  
$EndComp
Text Notes 1350 5650 0    60   ~ 12
Configuración\nDefault (PCB)
Text Notes 1350 5900 0    60   ~ 0
JP1
Text Notes 1350 6050 0    60   ~ 0
JP2
Text Notes 1350 6250 0    60   ~ 0
JP3
Text Notes 1350 6500 0    60   ~ 0
JP4
Text Notes 2150 6050 0    60   ~ 0
JP1
Text Notes 2150 6400 0    60   ~ 0
JP2
Text Notes 2150 6850 0    60   ~ 0
JP3
Text Notes 2150 7350 0    60   ~ 0
JP4
Text Notes 3400 5650 2    60   ~ 12
Set de Configuración (PCB)
Text Notes 2800 5900 0    47   ~ 9
No Conectado (Default)
Text Notes 2800 6200 0    47   ~ 0
Programación interna BIAS
Text Notes 2800 6350 0    47   ~ 9
No Conectado (Default)
Text Notes 2800 6500 0    47   ~ 0
Conexión malla (shield) cable paciente
Text Notes 2800 6750 0    47   ~ 9
IN_REF directo SRB1 (Default)
Text Notes 2800 6950 0    47   ~ 0
IN_REF a SRB1 por buffer
Text Notes 2800 7250 0    47   ~ 9
IN_REF por buffer (Default)
Text Notes 2800 7450 0    47   ~ 0
Indistinto
Wire Wire Line
	3000 3400 3000 3700
Wire Wire Line
	3000 3700 3900 3700
Wire Wire Line
	3900 3900 3800 3900
Wire Wire Line
	3800 3700 3800 4000
Connection ~ 3800 3700
Wire Wire Line
	3800 4000 3900 4000
Connection ~ 3800 3900
Wire Wire Line
	3000 3800 3900 3800
Wire Wire Line
	3700 5000 3900 5000
Wire Wire Line
	2700 5100 2700 5200
Connection ~ 2900 5200
Wire Wire Line
	3900 4400 2700 4400
Wire Wire Line
	2700 4400 2700 4800
Wire Wire Line
	2900 4800 2900 4600
Wire Wire Line
	2900 4600 3900 4600
Connection ~ 2700 5200
Wire Wire Line
	3700 3800 3700 4100
Wire Wire Line
	6800 2800 6800 2900
Wire Wire Line
	6500 2900 6500 2800
Connection ~ 6500 2800
Wire Wire Line
	6500 3200 6500 3300
Wire Wire Line
	6500 3300 6800 3300
Wire Wire Line
	6800 3300 6800 3200
Connection ~ 6650 3300
Wire Wire Line
	3700 5200 3700 5000
Wire Wire Line
	3900 4900 3800 4900
Wire Wire Line
	3800 4900 3800 5300
Wire Wire Line
	5700 2700 5800 2700
Wire Wire Line
	5800 2400 5800 2900
Connection ~ 5800 2400
Wire Wire Line
	5800 2900 5700 2900
Connection ~ 5800 2700
Wire Wire Line
	5900 2600 5700 2600
Wire Wire Line
	5900 2300 5900 3000
Connection ~ 5900 2500
Wire Wire Line
	5900 3000 5700 3000
Connection ~ 5900 2600
Wire Wire Line
	5700 3400 5800 3400
Wire Wire Line
	5800 3400 5800 3200
Connection ~ 5800 3200
Wire Wire Line
	5700 3200 6050 3200
Wire Wire Line
	4650 6200 4650 6100
Wire Wire Line
	4450 6100 4850 6100
Wire Wire Line
	4450 6100 4450 6000
Wire Wire Line
	4450 5700 4450 5600
Wire Wire Line
	4450 5600 4850 5600
Wire Wire Line
	4650 5600 4650 5500
Wire Wire Line
	4850 5600 4850 5700
Connection ~ 4650 5600
Wire Wire Line
	4850 6100 4850 6000
Connection ~ 4650 6100
Wire Wire Line
	5350 6200 5350 6100
Wire Wire Line
	5150 6100 5550 6100
Wire Wire Line
	5150 6100 5150 6000
Wire Wire Line
	5550 6100 5550 6000
Connection ~ 5350 6100
Wire Wire Line
	5550 5600 5550 5700
Wire Wire Line
	5150 5600 5550 5600
Wire Wire Line
	5350 5600 5350 5500
Wire Wire Line
	5150 5600 5150 5700
Connection ~ 5350 5600
Wire Wire Line
	5700 3600 6200 3600
Wire Wire Line
	5700 4500 6100 4500
Wire Wire Line
	6100 4500 6100 5300
Wire Wire Line
	6200 3600 6200 5200
Wire Wire Line
	2650 4200 3900 4200
Wire Wire Line
	3900 4300 2650 4300
Wire Wire Line
	3200 5100 3200 5250
Connection ~ 3200 5200
Wire Wire Line
	3200 4800 3900 4800
Wire Wire Line
	5700 3500 6350 3500
Wire Wire Line
	5700 3300 5850 3300
Wire Wire Line
	5850 3100 5850 3500
Connection ~ 5850 3500
Connection ~ 5850 3300
Wire Wire Line
	5700 3100 5850 3100
Wire Wire Line
	6300 5100 6300 4800
Wire Wire Line
	6300 4800 5700 4800
Wire Wire Line
	5850 1250 5750 1250
Wire Wire Line
	5300 1250 5300 1400
Wire Wire Line
	5000 1250 5000 1350
Connection ~ 5300 1250
Wire Wire Line
	5000 1650 5000 1750
Wire Wire Line
	5000 1750 5750 1750
Wire Wire Line
	5300 1750 5300 1600
Wire Wire Line
	5750 1750 5750 2200
Wire Wire Line
	5750 2200 5700 2200
Connection ~ 5300 1750
Wire Wire Line
	5950 2100 5700 2100
Connection ~ 5000 1250
Wire Wire Line
	4850 1250 4850 1100
Wire Wire Line
	5100 1000 5950 1000
Wire Wire Line
	5850 1250 5850 2000
Wire Wire Line
	5950 1000 5950 2100
Connection ~ 4850 1250
Wire Wire Line
	3750 1250 3600 1250
Wire Wire Line
	3400 1250 3250 1250
Wire Wire Line
	3250 1350 3350 1350
Wire Wire Line
	3350 1350 3350 1750
Wire Wire Line
	3350 1750 2400 1750
Wire Wire Line
	2400 1750 2400 1300
Wire Wire Line
	2900 800  2900 950 
Wire Wire Line
	2900 850  2750 850 
Wire Wire Line
	2750 1850 3100 1850
Connection ~ 4400 1250
Connection ~ 2900 850 
Connection ~ 2900 1850
Wire Wire Line
	2350 1950 2350 1850
Wire Wire Line
	2350 1850 2450 1850
Wire Wire Line
	2350 850  2450 850 
Connection ~ 2400 1300
Wire Notes Line
	3450 3450 3950 3450
Wire Notes Line
	3950 3450 3950 1850
Wire Notes Line
	3950 1850 3450 1850
Wire Notes Line
	3450 1850 3450 3450
Wire Wire Line
	1100 2900 1200 2900
Wire Wire Line
	1200 3000 1100 3000
Wire Wire Line
	1100 3000 1100 3350
Wire Wire Line
	1100 3350 2000 3350
Wire Wire Line
	850  2900 900  2900
Wire Wire Line
	1550 2450 1550 2600
Wire Wire Line
	1550 2500 1400 2500
Connection ~ 1550 2500
Wire Wire Line
	1000 2500 1100 2500
Wire Wire Line
	1700 1600 1850 1600
Wire Wire Line
	1700 1150 2250 1150
Wire Wire Line
	1700 1450 2250 1450
Wire Wire Line
	5700 2300 5900 2300
Wire Wire Line
	3700 4100 3900 4100
Wire Wire Line
	3250 3800 3250 3850
Connection ~ 3700 3800
Wire Wire Line
	2550 3800 2700 3800
Connection ~ 3250 3800
Wire Wire Line
	2200 4100 2400 4100
Wire Wire Line
	2300 4100 2300 4050
Wire Wire Line
	2300 4050 2650 4050
Wire Wire Line
	2650 4050 2650 4200
Connection ~ 2300 4100
Wire Wire Line
	2650 4300 2650 4500
Wire Wire Line
	2400 4400 2400 5200
Wire Wire Line
	2650 4500 2200 4500
Connection ~ 2400 4500
Wire Wire Line
	2200 4500 2200 4400
Wire Wire Line
	2400 5200 3700 5200
Wire Wire Line
	5850 2000 5700 2000
$Comp
L J_STD Jumper_STD1
U 1 1
P 1750 6150
F 0 "Jumper_STD1" H 1750 5737 60  0001 C CNN
F 1 "J_STD" H 1750 6563 60  0001 C CNN
F 2 "footprints:Jumpers_Default" H 1750 6150 60  0001 C CNN
F 3 "NONE" H 1750 6150 60  0001 C CNN
	1    1750 6150
	1    0    0    -1  
$EndComp
$Comp
L J_CFG Jumper_Config1
U 1 1
P 2600 6650
F 0 "Jumper_Config1" H 2600 5730 60  0001 C CNN
F 1 "J_CFG" H 2600 7570 60  0001 C CNN
F 2 "" H 2600 6650 60  0001 C CNN
F 3 "" H 2600 6650 60  0001 C CNN
	1    2600 6650
	1    0    0    -1  
$EndComp
Wire Notes Line
	2150 5700 3400 5700
Text Notes 4800 6850 0    60   ~ 12
JP4
Text Notes 5400 6850 0    60   ~ 12
JP3
Text Notes 4700 7050 0    60   ~ 0
Indistinto
Text Notes 5400 7050 0    60   ~ 0
2-3
Text Notes 5400 7300 0    60   ~ 0
1-2
Text Notes 4800 7300 0    60   ~ 0
2-3
Text Notes 4200 7300 0    60   ~ 12
Buffer
Text Notes 4150 7050 0    60   ~ 12
Sin Buffer
Wire Notes Line
	4050 6900 5750 6900
Wire Notes Line
	5750 6700 5750 7400
Wire Notes Line
	5750 7400 4050 7400
Wire Notes Line
	4050 7400 4050 6900
Wire Notes Line
	4050 7150 5750 7150
Wire Notes Line
	4650 7400 4650 6700
Wire Notes Line
	4650 6700 5750 6700
Wire Notes Line
	5200 6700 5200 7400
Text Notes 4350 6600 0    60   ~ 12
Configuración JP3-JP4
Wire Wire Line
	5700 2800 6800 2800
Wire Wire Line
	5700 4100 6300 4100
Wire Wire Line
	6050 4000 6300 4000
Wire Wire Line
	5700 3700 6150 3700
Wire Wire Line
	6150 3700 6150 3800
Wire Wire Line
	6150 3800 6300 3800
Wire Wire Line
	5700 3800 6100 3800
Wire Wire Line
	6100 3800 6100 3900
Wire Wire Line
	6100 3900 6300 3900
Wire Wire Line
	5700 3900 6050 3900
Wire Wire Line
	6050 3900 6050 4000
Wire Wire Line
	6300 3700 6250 3700
Wire Wire Line
	6250 3700 6250 4200
Connection ~ 6250 4200
Wire Wire Line
	5700 4000 6000 4000
Wire Wire Line
	6000 4000 6000 4400
Wire Wire Line
	6400 5100 6300 5100
Wire Wire Line
	6200 5200 6400 5200
Wire Wire Line
	6100 5300 6400 5300
Wire Wire Line
	5850 5400 6400 5400
Wire Notes Line
	6350 5000 6350 5500
Wire Notes Line
	6350 5500 6850 5500
Wire Notes Line
	6850 5500 6850 5000
Wire Notes Line
	6850 5000 6350 5000
Wire Wire Line
	5700 4300 5950 4300
Wire Wire Line
	5950 4300 5950 4600
Wire Wire Line
	5700 4400 5900 4400
Wire Wire Line
	5900 4400 5900 4700
Wire Wire Line
	5750 5050 5750 5000
Wire Wire Line
	5750 5000 5700 5000
Wire Wire Line
	5700 4700 5850 4700
Wire Wire Line
	5850 4700 5850 5400
Wire Wire Line
	6250 4200 5700 4200
Wire Wire Line
	6150 4500 6150 4900
Wire Wire Line
	6150 4900 5700 4900
Wire Notes Line
	6350 4300 6350 4800
Wire Notes Line
	6350 4800 6750 4800
Wire Notes Line
	6750 4800 6750 4300
Wire Notes Line
	6750 4300 6350 4300
Wire Wire Line
	6000 4400 6400 4400
Wire Wire Line
	6400 4500 6150 4500
Wire Wire Line
	5950 4600 6400 4600
Wire Wire Line
	5900 4700 6400 4700
Wire Wire Line
	5700 2500 6050 2500
Wire Wire Line
	6050 2500 6050 2550
Wire Wire Line
	5700 2400 6050 2400
Wire Wire Line
	6050 2400 6050 2300
Wire Wire Line
	3850 1900 3900 1900
Wire Wire Line
	3850 2000 3900 2000
Wire Wire Line
	3850 2100 3900 2100
Wire Wire Line
	3850 2200 3900 2200
Wire Wire Line
	3850 2300 3900 2300
Wire Wire Line
	3850 2400 3900 2400
Wire Wire Line
	3850 2500 3900 2500
Wire Wire Line
	3850 2600 3900 2600
Wire Wire Line
	3850 2700 3900 2700
Wire Wire Line
	3850 2800 3900 2800
Wire Wire Line
	3850 2900 3900 2900
Wire Wire Line
	3850 3000 3900 3000
Wire Wire Line
	3850 3100 3900 3100
Wire Wire Line
	3850 3200 3900 3200
Wire Wire Line
	3850 3300 3900 3300
Wire Wire Line
	3850 3400 3900 3400
Wire Wire Line
	4400 1650 3850 1650
Wire Wire Line
	4350 1250 5550 1250
Wire Wire Line
	4400 1650 4400 1250
Wire Wire Line
	1700 1300 2500 1300
Wire Wire Line
	2550 2900 2550 3800
Wire Wire Line
	2550 2550 2550 2700
Wire Wire Line
	3900 3500 2550 3500
Connection ~ 2550 3500
Wire Wire Line
	1550 3650 1550 3300
Wire Wire Line
	1550 4000 1550 3950
Wire Wire Line
	2900 1650 2900 3400
Connection ~ 1550 3400
Wire Wire Line
	1850 1600 1850 2250
Connection ~ 1850 1900
Wire Wire Line
	4600 1000 4050 1000
Wire Wire Line
	2450 2550 2550 2550
Wire Wire Line
	2350 2300 2350 2250
Wire Wire Line
	2350 2250 1850 2250
Wire Wire Line
	2300 2950 2350 2950
Wire Wire Line
	2350 2950 2350 2800
Wire Wire Line
	1950 2950 2100 2950
Wire Wire Line
	2000 3350 2000 2950
Connection ~ 2000 2950
Wire Wire Line
	750  2650 750  1900
Wire Wire Line
	750  1900 1850 1900
Wire Wire Line
	750  3150 750  3600
Wire Wire Line
	750  3600 3900 3600
Wire Wire Line
	2900 3400 1550 3400
Wire Notes Line
	1350 5700 2050 5700
Wire Wire Line
	2900 5200 2900 5100
Wire Wire Line
	6650 3350 6650 3300
$Comp
L +5VA #PWR025
U 1 1
P 3000 3400
F 0 "#PWR025" H 3000 3250 50  0001 C CNN
F 1 "+5VA" H 3000 3540 50  0000 C CNN
F 2 "" H 3000 3400 50  0000 C CNN
F 3 "" H 3000 3400 50  0000 C CNN
	1    3000 3400
	1    0    0    -1  
$EndComp
$Comp
L +5VA #PWR026
U 1 1
P 1550 2450
F 0 "#PWR026" H 1550 2300 50  0001 C CNN
F 1 "+5VA" H 1550 2590 50  0000 C CNN
F 2 "" H 1550 2450 50  0000 C CNN
F 3 "" H 1550 2450 50  0000 C CNN
	1    1550 2450
	1    0    0    -1  
$EndComp
$Comp
L +5VA #PWR027
U 1 1
P 2900 800
F 0 "#PWR027" H 2900 650 50  0001 C CNN
F 1 "+5VA" H 2900 940 50  0000 C CNN
F 2 "" H 2900 800 50  0000 C CNN
F 3 "" H 2900 800 50  0000 C CNN
	1    2900 800 
	1    0    0    -1  
$EndComp
$Comp
L +5VA #PWR028
U 1 1
P 6050 2300
F 0 "#PWR028" H 6050 2150 50  0001 C CNN
F 1 "+5VA" H 6050 2440 50  0000 C CNN
F 2 "" H 6050 2300 50  0000 C CNN
F 3 "" H 6050 2300 50  0000 C CNN
	1    6050 2300
	1    0    0    -1  
$EndComp
$Comp
L +5VA #PWR029
U 1 1
P 5350 5500
F 0 "#PWR029" H 5350 5350 50  0001 C CNN
F 1 "+5VA" H 5350 5640 50  0000 C CNN
F 2 "" H 5350 5500 50  0000 C CNN
F 3 "" H 5350 5500 50  0000 C CNN
	1    5350 5500
	1    0    0    -1  
$EndComp
$Comp
L PWR_FLAG #FLG030
U 1 1
P 3100 1850
F 0 "#FLG030" H 3100 1945 30  0001 C CNN
F 1 "PWR_FLAG" H 3100 2030 30  0000 C CNN
F 2 "" H 3100 1850 60  0000 C CNN
F 3 "" H 3100 1850 60  0000 C CNN
	1    3100 1850
	-1   0    0    1   
$EndComp
$EndSCHEMATC
